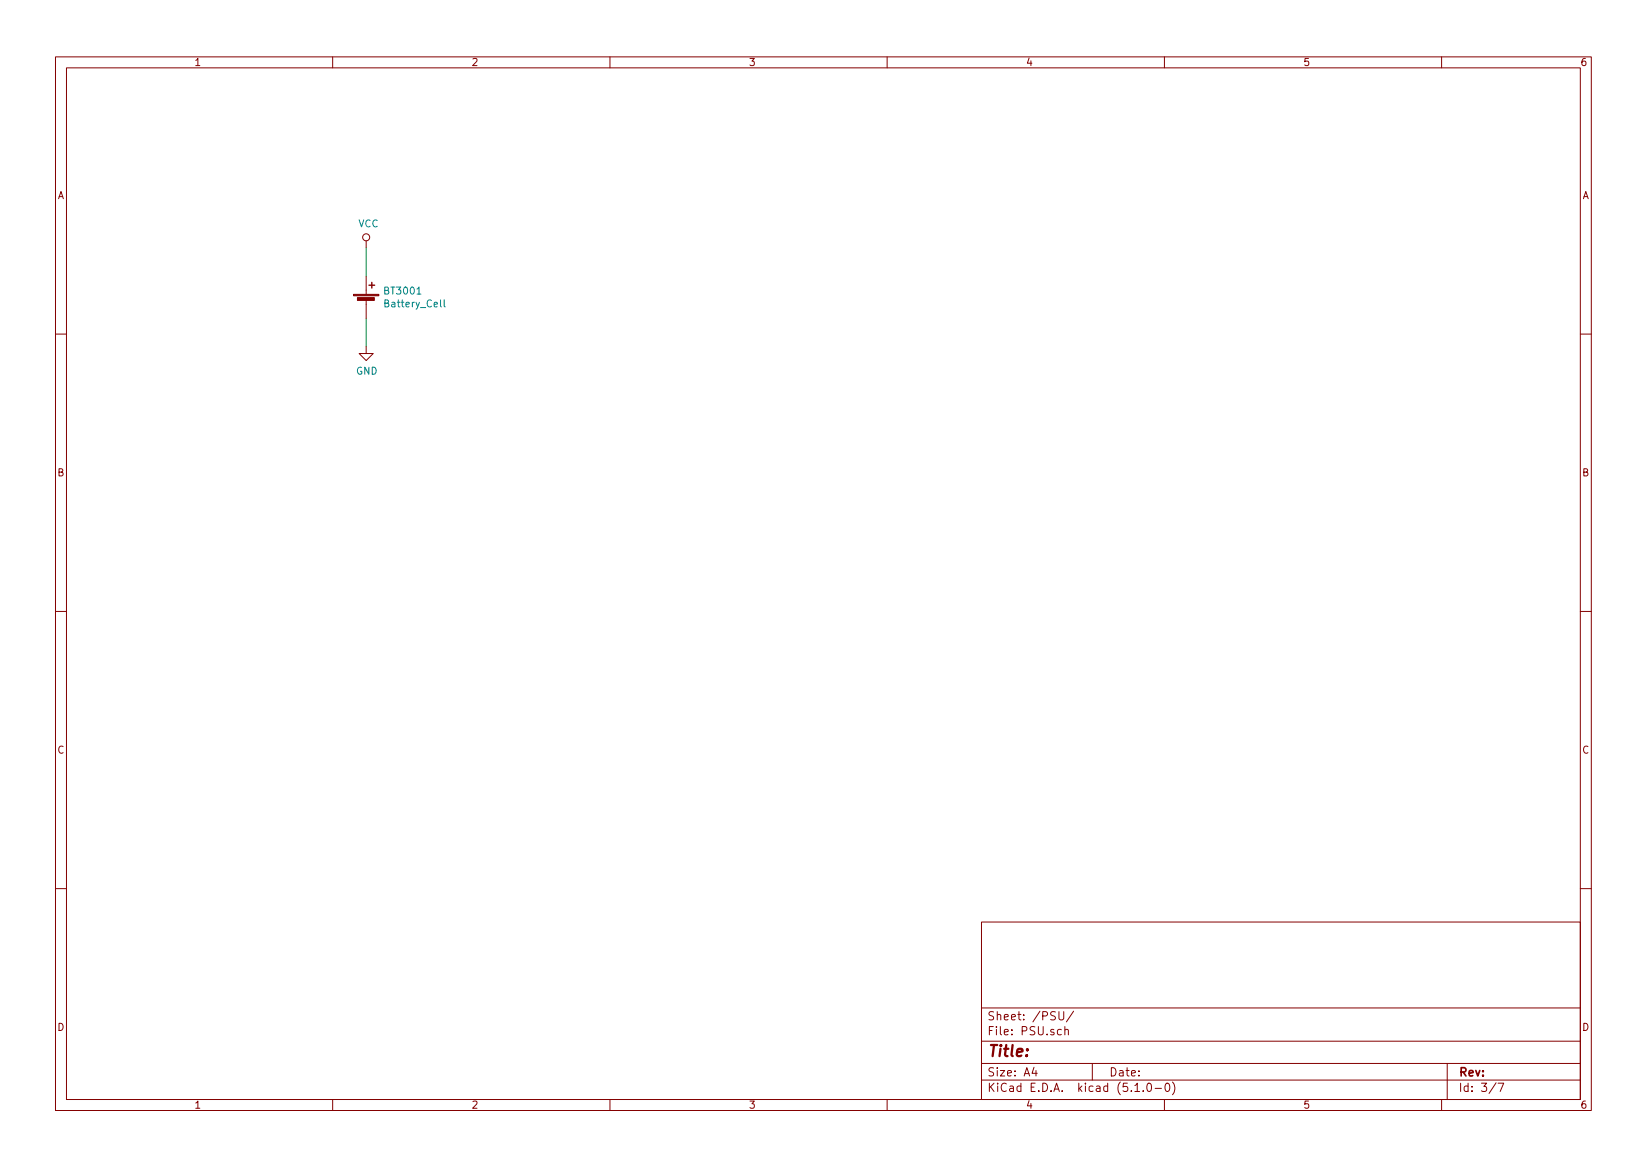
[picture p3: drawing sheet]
<svg xmlns="http://www.w3.org/2000/svg" width="297mm" height="210mm" viewBox="0 0 297 210" stroke-linecap="round" stroke-linejoin="round" font-family="sans-serif">
<g fill="none" stroke="#840000" stroke-width=".18">
<path d="M10 10.3h277v189.9h-277zM12 12.2h273v186.1h-273zM60 10.3v1.9M110 10.3v1.9M160 10.3v1.9M210 10.3v1.9M260 10.3v1.9M66 43.4v1.3M66 49.8v3.3M66 54.1v3.3M10 60.2h2M66 62.5v1.2h1.3l-1.3 1.3-1.2-1.3h1.2"/>
<path d="M285 60.2h2M10 110.3h2M285 110.3h2M10 160.2h2M177 166.3h108v32h-108zM285 160.2h2M60 198.3v1.9M110 198.3v1.9M160 198.3v1.9M177 194.8h108M177 191.8h108M177 187.8h108"/>
<path d="M177 181.8h108M186.5 192.5l-.4 1h1M186.8 193v1M191 182.4v1.2l.3 .3h.3l.2-.3v-1.2M191.4 185.7l-.4-.1-.3 .3 .1 .6h.6M192 185.7l.3-.1 .3 .1 .1 .9M192 185.1v1.5M193.6 182.3l-1.3 2M197 191.8v3M204.7 196.8h.8M206.2 196.7v.1M207 195.4l.3-.1a.94 .94 0 0 1 0 1.5 .82 .82 0 0 1-.3-1.4z"/>
<path d="M208.3 196.3h1.2M210 198.3v1.9M210.3 195.4l.2-.1a.8 .8 0 0 1 .5 .8 .8 .8 0 0 1-.5 .7 1 1 0 0 1-.2-1.4zM211.5 195.1a1.71 1.71 0 0 1 0 2.3M260 198.3v1.9M261 191.8v6.5M269.8 195.2l-1.2 2M270.2 195.3h1l-.6 1.5"/>
<circle cx="66" cy="42.8" r=".63"/>
</g>
<g fill="#840000" stroke="#840000" stroke-width=".18">
<path d="M63.8 53.1h4.5v.2h-4.5z"/>
<path d="M64.5 53.7h3v.5h-3z"/>
</g>
<path d="M66.5 51.4h1.1M67.1 50.9v1" fill="none" stroke="#840000" stroke-width=".25"/>
<path d="M80.1 54.1v1.1l.2 .1" fill="none" stroke="#008484" stroke-width=".18"/>
<path d="M66 44.7v5.1M66 57.4v5.1" fill="none" stroke="#008400" stroke-width=".18"/>
<text font-size="2.8" fill="#840000" x="178" y="190.5">Title:</text>
<g font-size="2.1" fill="#840000">
<text x="178" y="184">Sheet: /PSU/</text>
<text x="178" y="186.7">File: PSU.sch</text>
<text x="178" y="196.9">KiCad E.D.A. kicad (5.1.0-0)</text>
<text x="178" y="194.1">Size: A4</text>
<text x="200" y="194.1">Date:</text>
<text x="263" y="194.1">Rev:</text>
<text x="263" y="196.9">Id: 3/7</text>
</g>
<g font-size="1.8" fill="#840000">
<text x="35" y="11.9">1</text>
<text x="85" y="11.9">2</text>
<text x="135" y="11.9">3</text>
<text x="185" y="11.9">4</text>
<text x="235" y="11.9">5</text>
<text x="285" y="11.9">6</text>
<text x="10.4" y="35.9">A</text>
<text x="285.4" y="35.9">A</text>
<text x="10.4" y="85.9">B</text>
<text x="285.4" y="85.9">B</text>
<text x="10.4" y="135.9">C</text>
<text x="285.4" y="135.9">C</text>
<text x="10.4" y="185.9">D</text>
<text x="285.4" y="185.9">D</text>
<text x="35" y="199.9">1</text>
<text x="85" y="199.9">2</text>
<text x="135" y="199.9">3</text>
<text x="185" y="199.9">4</text>
<text x="235" y="199.9">5</text>
<text x="285" y="199.9">6</text>
</g>
<g font-size="1.8" fill="#008484">
<text x="64.6" y="41">VCC</text>
<text x="69.5" y="53.1">BT3001</text>
<text x="69.6" y="55.4">Battery_Cell</text>
<text x="64.2" y="67.6">GND</text>
</g>
</svg>
